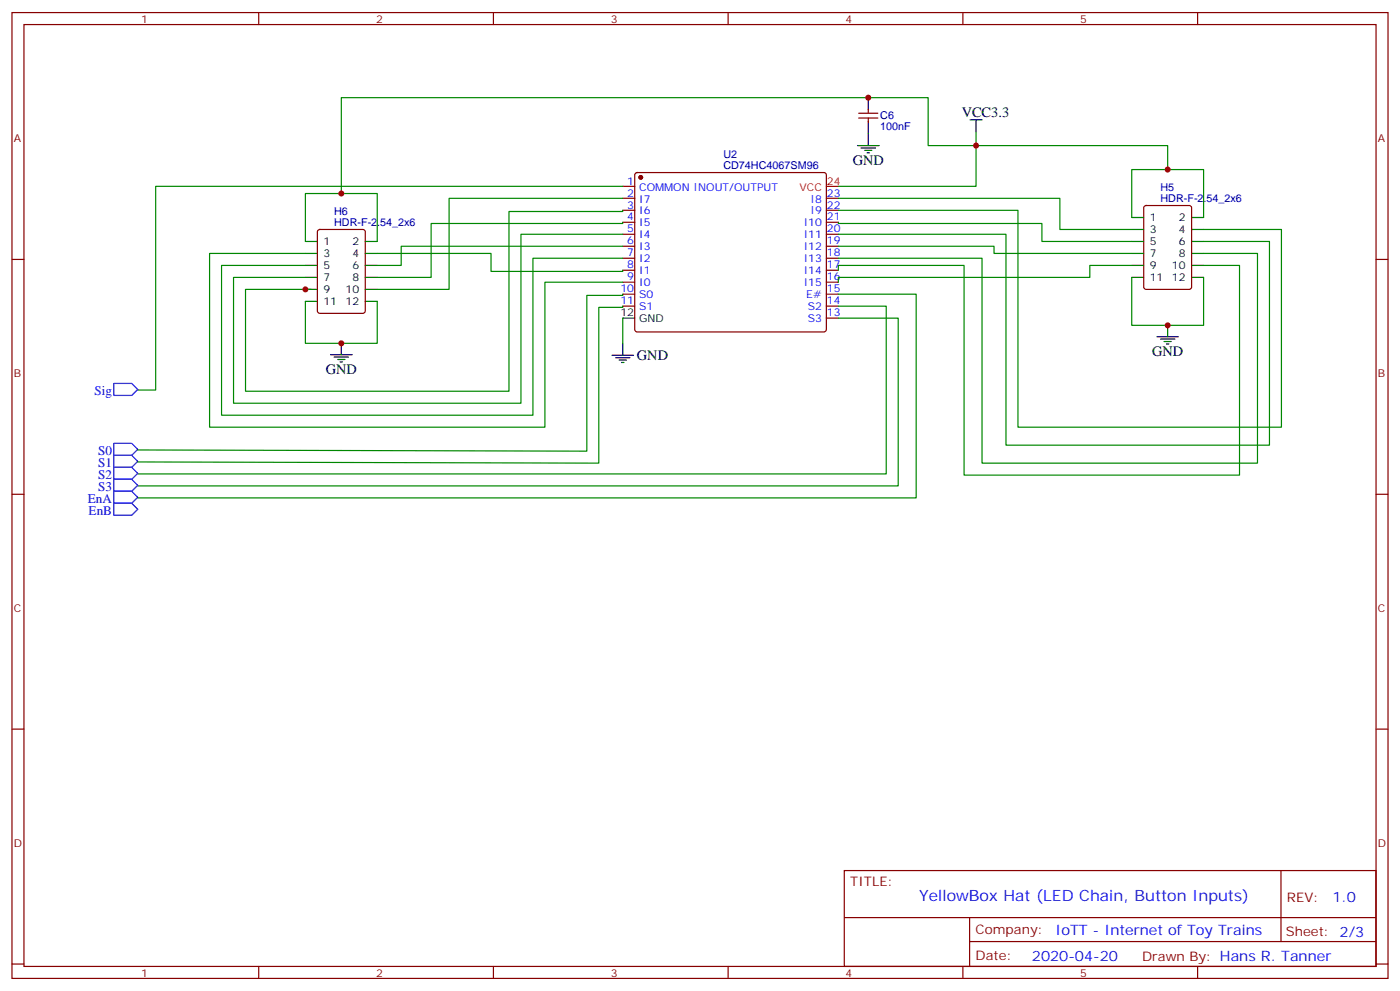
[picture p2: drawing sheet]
<svg xmlns="http://www.w3.org/2000/svg" width="412mm" height="292mm" viewBox="0 0 412 292" stroke-linecap="round" stroke-linejoin="round" font-family="sans-serif">
<g fill="none" stroke="#870000" stroke-width=".35">
<path d="M3.5 3.7h405.4v284.3h-405.4zM7.1 7.2h398.2v277.3h-398.2zM76.2 3.7v3.5M145.3 3.7v3.5M214.5 3.7v3.5M283.6 3.7v3.5M352.8 3.7v3.5M252.9 34.7h5.7M252.9 33.3h5.7M255.8 32.3v1M255.8 34.7v1.1M183.4 54.9h3.6"/>
<path d="M183.4 58.4h3.6M187.2 51l.5-.2h55l.5 .2 .2 .5v45.5l-.2 .5-.5 .2h-55l-.5-.2-.2-.5v-45.5zM243.4 58.4h3.5M3.5 76.4h3.6M93.7 67.8l.5-.2h12.7l.6 .4 .1 23.5-.5 .7-12.9 .1-.7-.5v-23.5zM183.4 61.9h3.6M183.4 65.4h3.6M183.4 69h3.6M183.4 72.5h3.6M183.4 76h3.6M183.4 79.6h3.6M243.4 61.9h3.5"/>
<path d="M243.4 65.4h3.5M243.4 69h3.5M243.4 72.5h3.5M243.4 76h3.5M243.4 79.6h3.5M337.1 60.7l.5-.2h12.7l.7 .4v23.6l-.4 .6-13 .1-.6-.5-.1-23.5zM405.3 76.4h3.6M183.4 83.1h3.6M183.4 86.6h3.6M183.4 90.1h3.6M243.4 83.1h3.5M243.4 86.6h3.5"/>
<path d="M243.4 90.1h3.5M243.4 93.7h3.5M3.5 145.5h3.6M405.3 145.5h3.6M3.5 214.7h3.6M405.3 214.7h3.6M248.7 256.3h156.6v28.2h-156.6zM377.3 256.3v20.9M248.7 270.1h156.5M285.6 277.2h119.6M285.6 270.1v14.2M3.5 283.8h3.6"/>
<path d="M76.2 284.5v3.5M145.3 284.5v3.5M214.5 284.5v3.5M283.6 284.5v3.5M352.8 284.5v3.5M405.3 283.8h3.6"/>
</g>
<circle cx="188.7" cy="52.2" r=".53" fill="#870000" stroke="#870000" stroke-width=".35"/>
<g fill="none" stroke="#000" stroke-width=".35">
<path d="M255.8 28.8v3.5M255.8 35.8v7.1M285.8 35.3h3.5M287.5 35.3v3.5M252.6 42.9h6.3M253.6 43.6h4.3M254.7 44.3h2.1M255.4 45h.7M90 71.1h3.5M90 74.6h3.5M90 78.1h3.5M107.6 71.1h3.5"/>
<path d="M107.6 74.6h3.5M107.6 78.1h3.5M333.4 64h3.5M333.4 67.6h3.5M333.4 71.1h3.5M333.4 74.6h3.5M333.4 78.1h3.5M351 64h3.5M351 67.6h3.5M351 71.1h3.5M351 74.6h3.5M351 78.1h3.5"/>
<path d="M90 81.7h3.5M90 85.2h3.5M90 88.7h3.5M107.6 81.7h3.5M107.6 85.2h3.5M107.6 88.7h3.5M183.4 93.7h3.6M333.4 81.7h3.5M340.8 99.1h6.3M341.8 99.8h4.3M344 95.6v3.5M351 81.7h3.5"/>
<path d="M97.4 104.4h6.3M98.4 105.1h4.3M99.5 105.8h2.1M100.2 106.5h.7M100.5 100.9v3.5M180.3 104.6h6.3M181.3 105.3h4.3M182.4 106h2.1M183.1 106.7h.7M183.4 101.1v3.5M342.9 100.5h2.1M343.6 101.2h.7"/>
</g>
<path d="M243.4 54.9h3.5" fill="none" stroke="#f00" stroke-width=".35"/>
<g fill="none" stroke="#008700" stroke-width=".35">
<path d="M287.5 39v15.9h-40.6M183.4 54.9h-137.5v59.9h-5.3M183.4 58.4h-51.1v26.8h-21.2M246.9 58.4h65.3v9.2h21.2M344 49.9v-7h-70.6v-14.1h-172.9v28.2M90 71.1v-14.1h21.1v14.1M90 74.6h-28.3v51.2h98.8v-42.7h22.9M111.1 74.6h33.5v5.3h38.8v-.3M183.4 76h-26.4v46.2h-91.7v-44.1h24.7M183.4 69h-29.9v49.7h-84.7v-37h21.2M183.4 61.9v.4h-33.5v52.9h-77.6v-30h19.4M183.4 72.5h-65.2v5.6h-7.1"/>
<path d="M183.4 65.4v.4h-56.4v15.9h-15.9M246.9 65.4v.4h60v5.3h26.5M246.9 61.9h53v63.9h77.6v-58.2h-23M246.9 69h49.4v62.1h77.6v-60h-19.4M246.9 72.5h45.9v2.1h40.6M333.4 64v-14.1h21.1v14.1M333.4 78.1h-12.4v3.6h-74.1v1.4M354.5 74.6h15.9v61.7h-81.1v-60.3h-42.4M354.5 78.1h10.6v61.8h-81.1v-61.8h-37.1v1.5M90 88.7v12.4h21.1v-12.4M183.4 86.6v.4h-10.5v45.8l-132.3-.3M183.4 90.1v.4h-7v45.8l-135.8-.3"/>
<path d="M183.4 93.7v7.4M246.9 90.1h14.2v49.4h-220.5M246.9 93.7h17.7v49.4h-224M246.9 86.6h23v60h-229.3M333.4 81.7v14.1h21.1v-14.1"/>
</g>
<path d="M33.5 112.9h5.3l1.8 1.8-1.8 1.7h-5.3zM33.5 137.6h5.3l1.8 1.7-1.8 1.8h-5.3zM33.5 134.1h5.3l1.8 1.7-1.8 1.8h-5.3zM33.5 130.5h5.3l1.8 1.8-1.8 1.8h-5.3zM33.5 148.2h5.3l1.8 1.7-1.8 1.8h-5.3zM33.5 144.6h5.3l1.8 1.8-1.8 1.8h-5.3zM33.5 141.1h5.3l1.8 1.8-1.8 1.7h-5.3z" fill="none" stroke="#00f" stroke-width=".35"/>
<g fill="#c00">
<circle cx="100.5" cy="101.1" r=".88"/>
<circle cx="255.8" cy="28.8" r=".88"/>
<circle cx="287.5" cy="42.9" r=".88"/>
<circle cx="344" cy="95.8" r=".88"/>
<circle cx="344" cy="49.9" r=".88"/>
<circle cx="100.5" cy="57" r=".88"/>
<circle cx="90" cy="85.2" r=".88"/>
</g>
<text font-size="4.6" fill="#00f" x="270.8" y="265.3">YellowBox Hat (LED Chain, Button Inputs)</text>
<g font-size="4.2">
<text x="283.3" y="34.6">VCC3.3</text>
<text x="251.2" y="48.5">GND</text>
<text x="187.6" y="106">GND</text>
<text x="339.4" y="104.8">GND</text>
<text x="96" y="110.1">GND</text>
</g>
<g font-size="4.2" fill="#00f">
<text x="392.5" y="265.6">1.0</text>
<text x="310.9" y="275.1">IoTT - Internet of Toy Trains</text>
<text x="304" y="282.9">2020-04-20</text>
</g>
<g font-size="3.9" fill="#00f">
<text x="27.8" y="116.4">Sig</text>
<text x="28.9" y="137.6">S1</text>
<text x="28.9" y="134.1">S0</text>
<text x="28.9" y="141.1">S2</text>
<text x="25.9" y="148.2">EnA</text>
<text x="28.9" y="144.6">S3</text>
<text x="26.1" y="151.7">EnB</text>
</g>
<g font-size="3.9" fill="#800">
<text x="250.5" y="260.9">TITLE:</text>
<text x="379.1" y="265.6">REV:</text>
<text x="287.4" y="275.1">Company:</text>
<text x="378.7" y="275.7">Sheet: 2/3</text>
<text x="287.4" y="282.8">Date:</text>
<text x="336.4" y="282.8">Drawn By: Hans R. Tanner</text>
</g>
<g font-size="3.2" fill="#800">
<text x="41.6" y="6.7">1</text>
<text x="110.8" y="6.7">2</text>
<text x="179.9" y="6.7">3</text>
<text x="249.1" y="6.7">4</text>
<text x="318.2" y="6.7">5</text>
<text x="4.1" y="41.8">A</text>
<text x="405.9" y="41.8">A</text>
<text x="4.1" y="110.9">B</text>
<text x="405.9" y="110.9">B</text>
<text x="4.1" y="180.1">C</text>
<text x="405.9" y="180.1">C</text>
<text x="4.1" y="249.2">D</text>
<text x="405.9" y="249.2">D</text>
<text x="41.6" y="287.5">1</text>
<text x="110.8" y="287.5">2</text>
<text x="179.9" y="287.5">3</text>
<text x="249.1" y="287.5">4</text>
<text x="318.2" y="287.5">5</text>
</g>
<g font-size="3.2" fill="#000080">
<text x="259.3" y="35.1">C6</text>
<text x="259.3" y="38.3">100nF</text>
<text x="213.1" y="46.6">U2</text>
<text x="213.1" y="49.7">CD74HC4067SM96</text>
<text x="341.9" y="56.3">H5</text>
<text x="341.9" y="59.4">HDR-F-2.54_2x6</text>
<text x="98.4" y="63.3">H6</text>
<text x="98.4" y="66.5">HDR-F-2.54_2x6</text>
</g>
<g font-size="3.2" fill="#00f">
<text x="184.8" y="54.3">1</text>
<text x="184.8" y="57.9">2</text>
<text x="188.3" y="56.1">COMMON INOUT/OUTPUT</text>
<text x="188.3" y="59.6">I7</text>
<text x="238.8" y="59.6">I8</text>
<text x="243.6" y="57.9">23</text>
<text x="184.8" y="61.4">3</text>
<text x="184.8" y="64.9">4</text>
<text x="188.3" y="63.1">I6</text>
<text x="238.8" y="63.1">I9</text>
<text x="243.6" y="64.9">21</text>
<text x="243.6" y="61.4">22</text>
<text x="184.8" y="68.4">5</text>
<text x="184.8" y="72">6</text>
<text x="188.3" y="66.7">I5</text>
<text x="188.3" y="70.2">I4</text>
<text x="236.7" y="70.2">I11</text>
<text x="236.7" y="66.7">I10</text>
<text x="243.6" y="72">19</text>
<text x="243.6" y="68.4">20</text>
<text x="184.8" y="75.5">7</text>
<text x="188.3" y="73.7">I3</text>
<text x="188.3" y="77.3">I2</text>
<text x="236.7" y="77.3">I13</text>
<text x="236.7" y="73.7">I12</text>
<text x="243.6" y="75.5">18</text>
<text x="184.8" y="79">8</text>
<text x="184.8" y="82.6">9</text>
<text x="188.3" y="80.8">I1</text>
<text x="236.7" y="80.8">I14</text>
<text x="243.6" y="82.6">16</text>
<text x="243.6" y="79">17</text>
<text x="182.8" y="86.1">10</text>
<text x="182.8" y="89.6">11</text>
<text x="188.3" y="84.3">I0</text>
<text x="188.3" y="87.8">S0</text>
<text x="236.7" y="84.3">I15</text>
<text x="237.5" y="87.8">E#</text>
<text x="243.6" y="89.6">14</text>
<text x="243.6" y="86.1">15</text>
<text x="188.3" y="91.4">S1</text>
<text x="237.9" y="94.9">S3</text>
<text x="237.9" y="91.4">S2</text>
<text x="243.6" y="93.1">13</text>
</g>
<g font-size="3.2" fill="#f00">
<text x="235.5" y="56.1">VCC</text>
<text x="243.6" y="54.3">24</text>
</g>
<g font-size="3.2">
<text x="338.7" y="65.1">1</text>
<text x="347.2" y="65.1">2</text>
<text x="338.7" y="68.6">3</text>
<text x="347.2" y="68.6">4</text>
<text x="95.2" y="72.1">1</text>
<text x="95.2" y="75.7">3</text>
<text x="103.8" y="72.1">2</text>
<text x="103.8" y="75.7">4</text>
<text x="338.7" y="72.1">5</text>
<text x="338.7" y="75.7">7</text>
<text x="347.2" y="72.1">6</text>
<text x="347.2" y="75.7">8</text>
<text x="95.2" y="79.2">5</text>
<text x="95.2" y="82.7">7</text>
<text x="103.8" y="79.2">6</text>
<text x="103.8" y="82.7">8</text>
<text x="338.7" y="79.2">9</text>
<text x="338.7" y="82.7">11</text>
<text x="345.2" y="79.2">10</text>
<text x="345.2" y="82.7">12</text>
<text x="95.2" y="86.3">9</text>
<text x="95.2" y="89.8">11</text>
<text x="101.8" y="86.3">10</text>
<text x="101.8" y="89.8">12</text>
<text x="182.8" y="93.1">12</text>
<text x="188.3" y="94.9">GND</text>
</g>
</svg>
